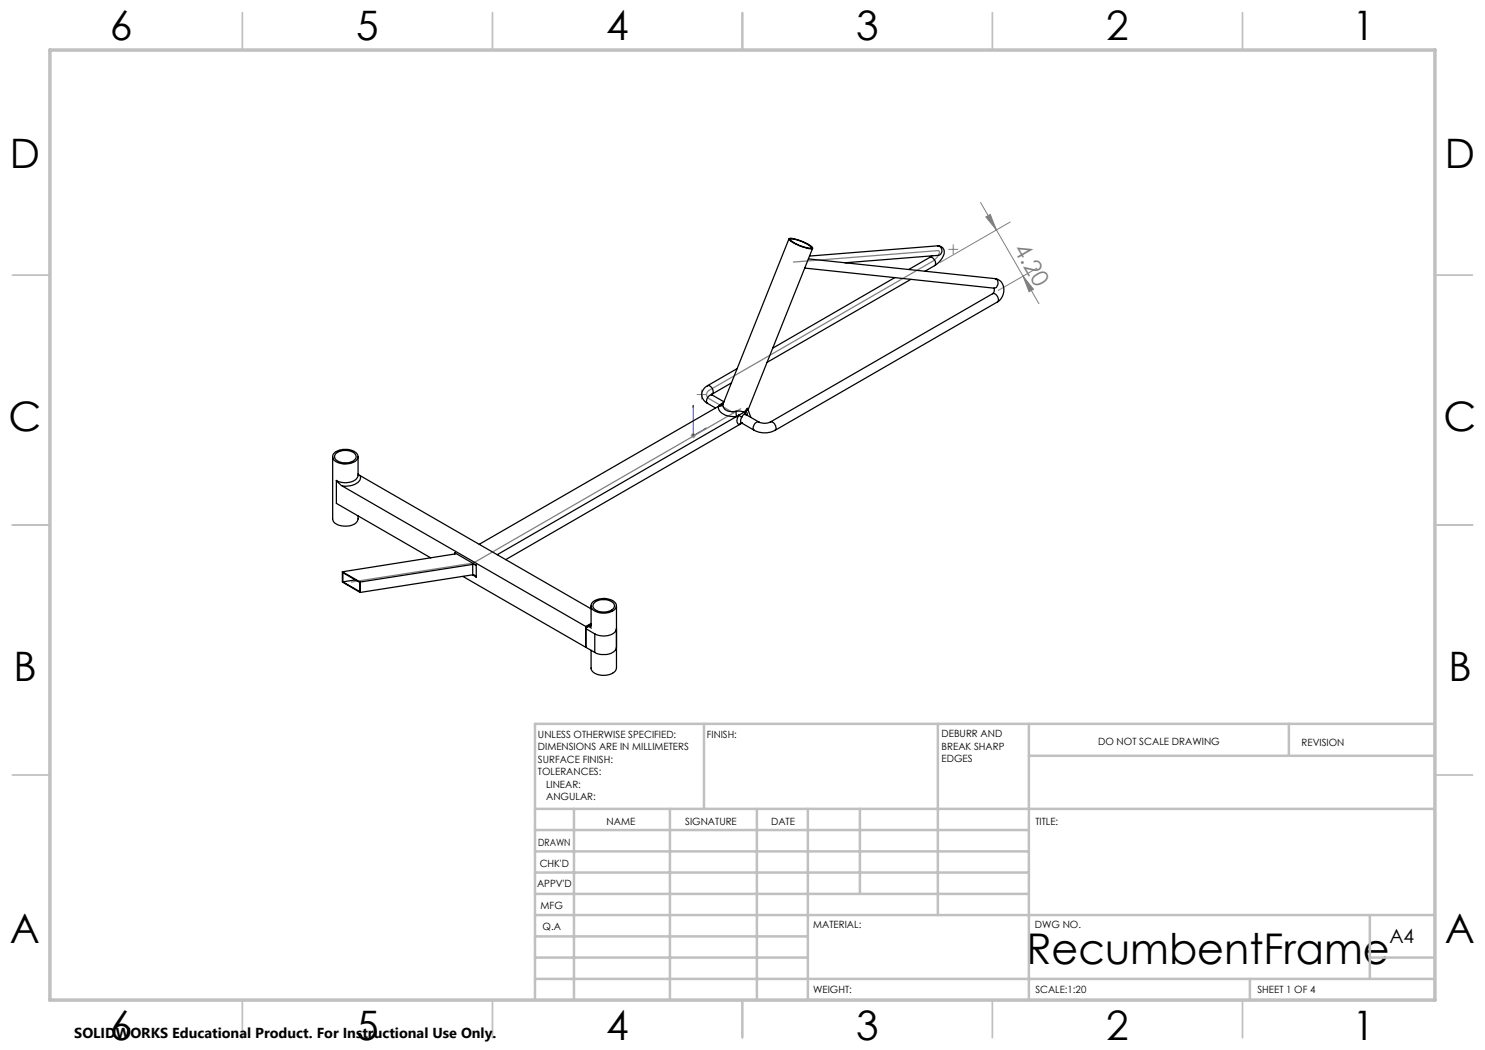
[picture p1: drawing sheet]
<svg xmlns="http://www.w3.org/2000/svg" width="297mm" height="210mm" viewBox="0 0 297 210" stroke-linecap="round" stroke-linejoin="round" font-family="sans-serif">
<path d="M138.6 81.1l.1 .2-.1 .1zM138.6 81.1v6l2.7-1.5M141 85.7l.3-.1-.3 .3z" fill="none" stroke="#00f" stroke-width=".2"/>
<g fill="none" stroke="#808080" stroke-width=".2">
<path d="M189.7 49.9h1.9M190.6 48.9v2M196.1 40.5l11.7 20.2M197.2 43.4l.8-.5 1.3 3.1zM202 44.4l-14 8.1M204.6 55.2l2.1 2.6-.9 .5zM207.4 53.6l-7.8 4.5M139.3 78.9h2.1M140.3 77.9v2M138.1 87.1h1M138.3 86.8l.7 .7M138.6 86.6v1.1"/>
<path d="M139 86.8l-.7 .7"/>
</g>
<path d="M158.7 52.4l28.9-2.3a.49 .49 0 0 1 .4 .4 .49 .49 0 0 1-.3 .5l-1.1 1.2-44.6 25.8a.96 .96 0 0 0-.7 .9 .96 .96 0 0 0 .7 .9l4.6 2.7M148.1 81.8l-53.4 30.8-24.4 3.8" fill="none" stroke="#808080" stroke-width=".25"/>
<g fill="none" stroke="#c0c0c0" stroke-width=".35">
<path d="M48.5 2.5v7.5M98.5 2.5v7.5M148.5 2.5v7.5M198.5 2.5v7.5M248.5 2.5v7.5M2.5 55h7.5M287 55h7.5M2.5 105h7.5M287 105h7.5M2.5 155h7.5M287 155h7.5M48.5 200v7.5"/>
<path d="M98.5 200v7.5M148.5 200v7.5M198.5 200v7.5M248.5 200v7.5"/>
</g>
<g fill="none" stroke="#c0c0c0" stroke-width=".5">
<path d="M140.8 144.8v17M187.6 144.8v38.2M205.8 144.8v55.2M205.8 151.2h81.2M257.8 144.8v6.4M287 144.8h-180v55.2M107 161.8h180M107 178.8h98.8M107 174.5h98.8M107 170.3h98.8M107 166h98.8M114.8 161.8v38.2"/>
<path d="M134 161.8v38.2M151.4 161.8v38.2M161.6 161.8v38.2M172 161.8v17M107 195.8h180M107 191.5h54.6M107 187.3h54.6M107 183h180M250 195.8v4.2M274 191.5h13M274 183v12.8"/>
</g>
<path d="M10 10h277v190h-277z" fill="none" stroke="#c0c0c0" stroke-width=".7"/>
<path d="M141 85.7l.3-.1-.3 .3zM138.6 81.1l.1 .2-.1 .1z" fill="#00f"/>
<path d="M197.2 43.4l.8-.5 1.3 3.1zM204.6 55.2l2.1 2.6-.9 .5z" fill="#808080"/>
<g fill="none" stroke="#000" stroke-width=".25">
<path d="M157.8 47.8l-13.1 32.7M157.9 47.7a7.7 7.7 0 0 1 4.6 1.9 1.15 1.15 0 0 1-1.4 0 7.4 7.4 0 0 1-3.3-1.7zM158.1 47.9a5.9 5.9 0 0 1 4.1 1.6 5.5 5.5 0 0 1-3.6-1.1l-.4-.3zM160.9 53.6l37.9 4a1.02 1.02 0 0 0 .8-.8 1.02 1.02 0 0 0-.6-1.1M161.7 51.8l37.3 3.9M162.5 49.7l-12.9 32.3M179 55.5l-24.4 14.1M182.2 55.9l-28.8 16.6M186 51.5a1.15 1.15 0 0 1 .9 1.6M186 51.5l-4.2 2.4M186.4 51.2l-.4 .3M186.9 53.1l-1.9 1.1"/>
<path d="M187.5 49.2a1.32 1.32 0 0 1 1.2 .7 1.32 1.32 0 0 1-.1 1.4l-.7 1.1-1 .7M187.5 49.2a.96 .96 0 0 1 .9 .9 .96 .96 0 0 1-.8 1l-18.6 1.5M187.5 49.2l-25.6 2M198.5 58.7a1.11 1.11 0 0 1 1 1.7M198.5 58.7l-44.4 25.7M198.8 57.6l.1 .5-.4 .6M199 55.7a2.45 2.45 0 0 1 1.2 4.1l-.7 .6M141.5 77.1a1.92 1.92 0 0 0-1.2 1.8 1.92 1.92 0 0 0 1.2 1.8M141.5 77.1a1.09 1.09 0 0 1 1 1.7M142.2 78.8l.3 .2M142.5 78.8l-.2 .1M142.5 79a1.11 1.11 0 0 0-1 1.7"/>
<path d="M142.5 79l2.3 1.4M146.3 76.6l-3.8 2.2M147.4 73.7l-5.9 3.4M199.5 60.4l-44.5 25.7M66.5 91.3v12.5a1.85 1.85 0 0 0 2 1.4 2.69 2.69 0 0 0 3.1-1.2v-.8M66.7 90.7a3.6 3.6 0 0 1 4.8 .1 1.33 1.33 0 0 1-1.2 1.8 3.4 3.4 0 0 1-3.7-.9l-.1-.5zM67.2 90.7a2.94 2.94 0 0 1 3.9 .3 1.14 1.14 0 0 1-1.1 1.5h-.2a2.44 2.44 0 0 1-2.9-1v-.4zM67.3 96.1l1.2 1.1M67.3 96.1v4.6l18.8 10.9M68.5 97.2l48.7 28.1M71.6 94.8l.4 .3M71.6 91.3v3.8a2.01 2.01 0 0 1-2.1 1.4 3.5 3.5 0 0 1-2.2-.4"/>
<path d="M72 95.1a1.73 1.73 0 0 1-1.6 2l-1.9 .1M72 95.1l46.2 26.7M141.5 80.7l1.6 .9M143.7 81.3a2.28 2.28 0 0 0 2.5 2h1.1M143.7 81.3l-47.9 27.6M144 81h.1M144 81v.1M144.6 80.8a1.39 1.39 0 0 0 1.7 1.5h.9M144.6 80.8l-.5 .4-.4 .1M144.7 80.5l-1 .8M144.7 80.5l-.1 .3M144.7 80.5l-.7 .5"/>
<path d="M147.2 82.3l1.7 .1M147.2 82.3l.1 1M147.3 83.3l-47.9 27.6M147.8 83a1.26 1.26 0 0 0 0 1.9h.1M147.8 83l.5 .4M147.8 83l-.5 .3M147.9 84.9l-46.8 27M148.3 84.6h.1M148.3 84.6l-.4 .3M148.3 84.6l2.5 1.5M148.3 83.4a.96 .96 0 0 0 0 1.2M148.4 84.7l-.5 .2"/>
<path d="M148.9 82.4l.2 .5M148.9 82.4l-1.1 .6M149.1 82.9a.66 .66 0 0 0-.8 .5M149.1 82.9h.1M149.1 82.3l-.1 .3 .2 .3M149.1 82.3l.3 .3 .1 .5M149.1 82.3l-.2 .1M149.2 82.9l.1 .1M149.3 83l2.7 1.5 1.1 .2 1-.3M149.3 83h.1M149.6 82l-.1-.3-.6 .7M149.6 82l-.5 .3"/>
<path d="M149.6 82l.6 1.5M150.8 86.1a4.6 4.6 0 0 0 4.2 0M151.8 84.4a1.08 1.08 0 0 0-1 1.7M154.1 84.4a1.11 1.11 0 0 1 .9 1.7M68.5 114.4l3.5 2M68.5 114.4v2l3.5 2.1M68.6 114.5l3.3 2v1.8l-3.3-1.9zM71 116l-2.4 .4M72 116.4v2.1M90.9 110.6l.2 .1-.2 .1M90.9 110.8l-22.4 3.6M90.9 110.6l4.4 2.5"/>
<path d="M90.9 110.6v.2M92.6 115.3l24.6 14.2M94.5 115l.8 .4M94.5 112.9l.8 .2M94.5 115h.4l.4 .4M94.5 112.9l-22.5 3.5M94.5 112.9v2.1M94.5 115l-22.5 3.5M95.3 113.1v2.3M117.2 129.5l1.8 1M117.2 125.3v4.2M117.3 125.4v.1"/>
<path d="M117.9 125.3l-.4 .1-.3 .3 1.8 1.1M117.9 125.3l.2 .1M118.1 125.4l.2 .3M118.1 125.2v.2M118.1 125.2l-.2 .1M118.2 125.1l-.1 .1M118.2 121.2v4.1M118.2 124.9l-.8 .5h-.1M118.2 124.7l-1 .6M118.2 124.8l-.9 .6M118.6 120.3a3.5 3.5 0 0 1 4.6 .4 1.27 1.27 0 0 1-1.1 1.7 3.2 3.2 0 0 1-3.8-.9l-.1-.5zM119 120.5a2.93 2.93 0 0 1 3.8 .4 1.19 1.19 0 0 1-1.2 1.4 2.42 2.42 0 0 1-3-1.1z"/>
<path d="M119 126.8v3.7M123.3 121.2v12.4a2.36 2.36 0 0 1-2.7 1.5 2.17 2.17 0 0 1-2.4-1.5v-3.5M123.3 129.5a2.49 2.49 0 0 1-3 1.4l-1.3-.4M123.3 125.7a2.01 2.01 0 0 1-2.1 1.5 3.8 3.8 0 0 1-2.2-.4"/>
</g>
<text font-size="8.5" x="205.3" y="192.7">RecumbentFrame</text>
<g font-size="8.1">
<text x="22" y="8">6</text>
<text x="71.2" y="8">5</text>
<text x="121.2" y="8">4</text>
<text x="171.3" y="8">3</text>
<text x="221.3" y="8">2</text>
<text x="270.5" y="8">1</text>
<text x="2" y="33.6">D</text>
<text x="289" y="33.6">D</text>
<text x="1.7" y="86.1">C</text>
<text x="288.7" y="86.1">C</text>
<text x="2.7" y="136.1">B</text>
<text x="289.7" y="136.1">B</text>
<text x="2" y="188.6">A</text>
<text x="289" y="188.6">A</text>
<text x="22" y="208">6</text>
<text x="71.2" y="208">5</text>
<text x="121.2" y="208">4</text>
<text x="171.3" y="208">3</text>
<text x="221.3" y="208">2</text>
<text x="270.5" y="208">1</text>
</g>
<text font-size="4.7" fill="#808080" x="202.6" y="49.8" transform="rotate(60 202.6 49.8)">4.20</text>
<text font-size="3.9" x="277.9" y="188.5">A4</text>
<text font-size="2.9" x="14.9" y="207.6">SOLIDWORKS Educational Product. For Instructional Use Only.</text>
<g font-size="2">
<text x="107.6" y="147.6">UNLESS OTHERWISE SPECIFIED:</text>
<text x="141.4" y="147.6">FINISH:</text>
<text x="188.3" y="147.5">DEBURR AND</text>
<text x="188.3" y="150">BREAK SHARP</text>
<text x="219.6" y="149">DO NOT SCALE DRAWING</text>
<text x="260.3" y="149.2">REVISION</text>
<text x="107.6" y="150.1">DIMENSIONS ARE IN MILLIMETERS</text>
<text x="107.6" y="152.6">SURFACE FINISH:</text>
<text x="107.6" y="155.1">TOLERANCES:</text>
<text x="188.3" y="152.5">EDGES</text>
<text x="109.2" y="157.6">LINEAR:</text>
<text x="109.2" y="160.1">ANGULAR:</text>
<text x="121.3" y="165">NAME</text>
<text x="137" y="164.9">SIGNATURE</text>
<text x="154.2" y="164.9">DATE</text>
<text x="207.1" y="164.9">TITLE:</text>
<text x="107.6" y="169.1">DRAWN</text>
<text x="107.9" y="173.3">CHK'D</text>
<text x="107.4" y="177.4">APPV'D</text>
<text x="108.1" y="181.8">MFG</text>
<text x="108.5" y="186">Q.A</text>
<text x="162.6" y="185.5">MATERIAL:</text>
<text x="207" y="185.5">DWG NO.</text>
<text x="162.6" y="198.5">WEIGHT:</text>
<text x="207.1" y="198.6">SCALE:1:20</text>
<text x="251.5" y="198.6">SHEET 1 OF 4</text>
</g>
</svg>
